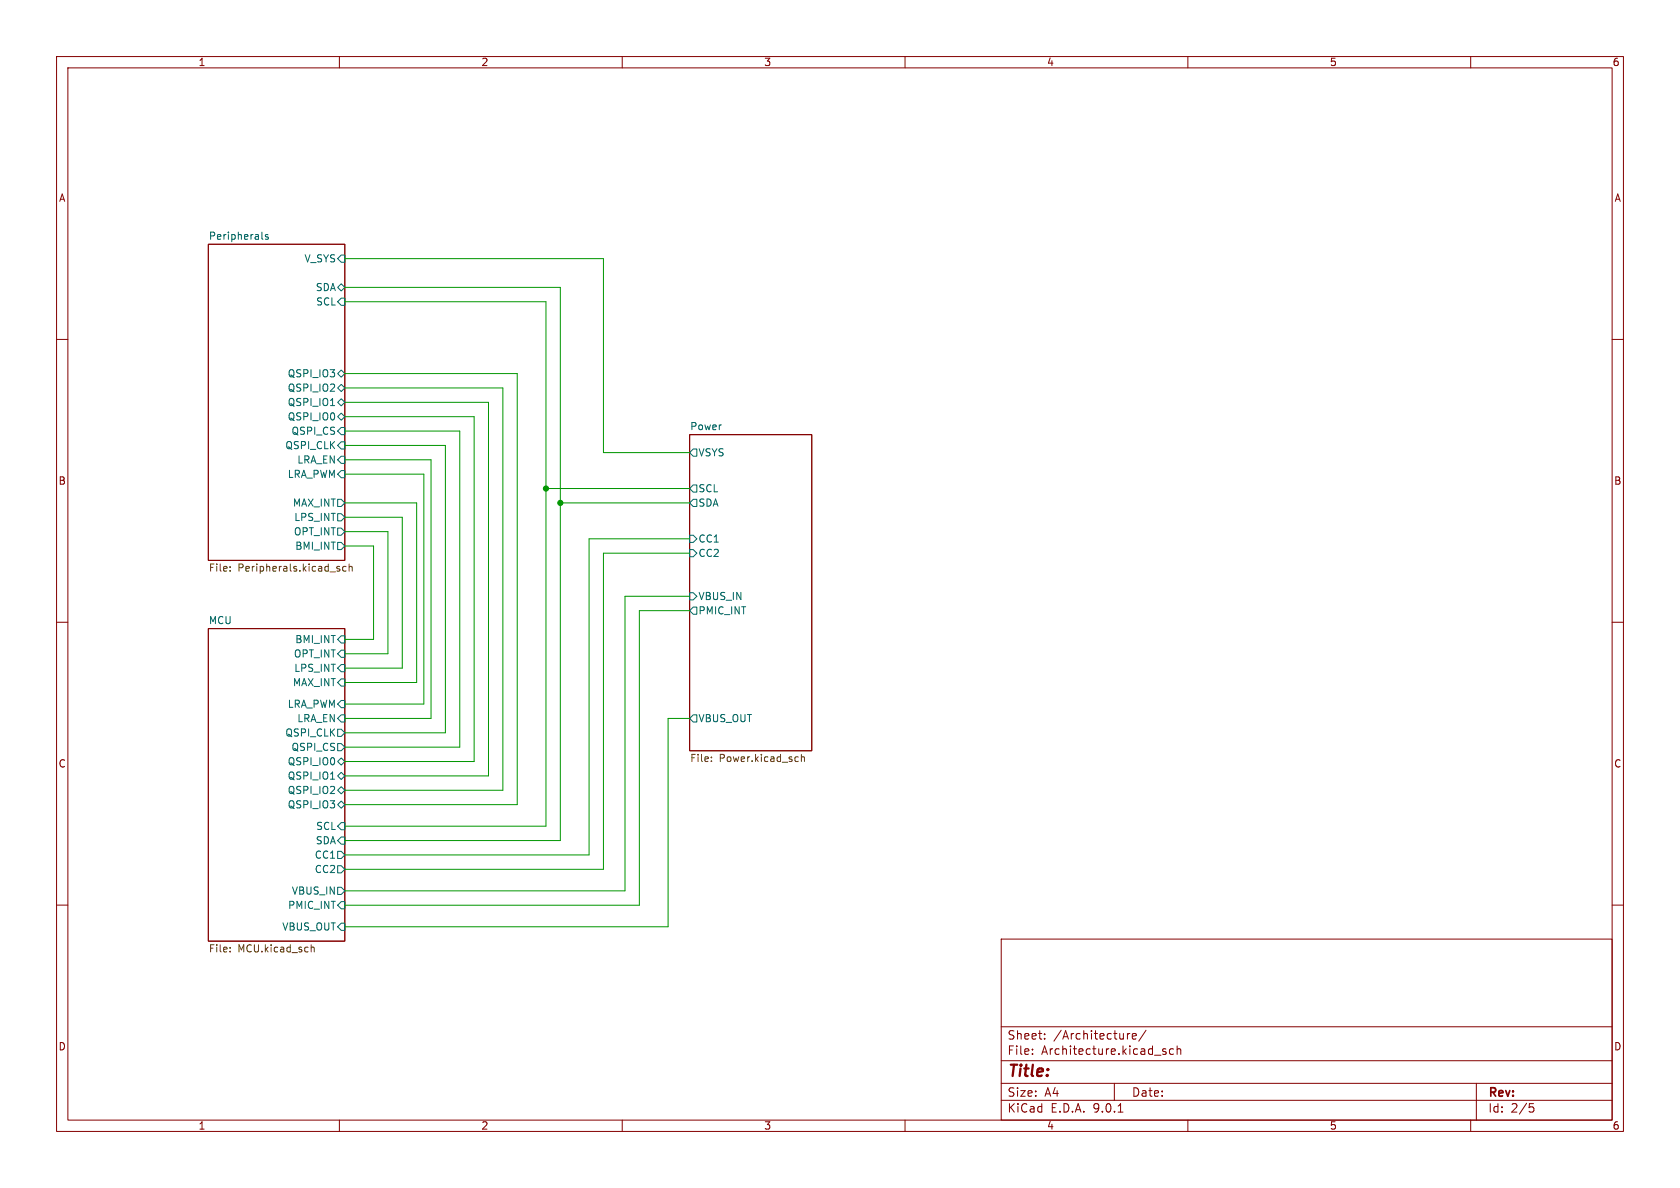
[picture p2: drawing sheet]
(kicad_sch
 (version 20260306)
 (generator "eeschema")
 (generator_version "10.0")
 (paper "A4")
 (lib_symbols)
 (junction
  (at 96.52 86.36)
  (diameter 0)
  (color 0 0 0 0))
 (junction
  (at 99.06 88.9)
  (diameter 0)
  (color 0 0 0 0))
 (wire
  (pts (xy 91.44 66.04) (xy 60.96 66.04))
  (stroke (width 0) (type default)))
 (wire
  (pts (xy 113.03 160.02) (xy 113.03 107.95))
  (stroke (width 0) (type default)))
 (wire
  (pts (xy 60.96 53.34) (xy 96.52 53.34))
  (stroke (width 0) (type default)))
 (wire
  (pts (xy 121.92 80.01) (xy 106.68 80.01))
  (stroke (width 0) (type default)))
 (wire
  (pts (xy 113.03 107.95) (xy 121.92 107.95))
  (stroke (width 0) (type default)))
 (wire
  (pts (xy 78.74 129.54) (xy 78.74 78.74))
  (stroke (width 0) (type default)))
 (wire
  (pts (xy 60.96 157.48) (xy 110.49 157.48))
  (stroke (width 0) (type default)))
 (wire
  (pts (xy 60.96 91.44) (xy 71.12 91.44))
  (stroke (width 0) (type default)))
 (wire
  (pts (xy 60.96 76.2) (xy 81.28 76.2))
  (stroke (width 0) (type default)))
 (wire
  (pts (xy 106.68 97.79) (xy 121.92 97.79))
  (stroke (width 0) (type default)))
 (wire
  (pts (xy 110.49 157.48) (xy 110.49 105.41))
  (stroke (width 0) (type default)))
 (wire
  (pts (xy 88.9 68.58) (xy 60.96 68.58))
  (stroke (width 0) (type default)))
 (wire
  (pts (xy 74.93 83.82) (xy 60.96 83.82))
  (stroke (width 0) (type default)))
 (wire
  (pts (xy 88.9 139.7) (xy 88.9 68.58))
  (stroke (width 0) (type default)))
 (wire
  (pts (xy 106.68 153.67) (xy 106.68 97.79))
  (stroke (width 0) (type default)))
 (wire
  (pts (xy 60.96 129.54) (xy 78.74 129.54))
  (stroke (width 0) (type default)))
 (wire
  (pts (xy 60.96 151.13) (xy 104.14 151.13))
  (stroke (width 0) (type default)))
 (wire
  (pts (xy 66.04 113.03) (xy 60.96 113.03))
  (stroke (width 0) (type default)))
 (wire
  (pts (xy 60.96 127) (xy 76.2 127))
  (stroke (width 0) (type default)))
 (wire
  (pts (xy 106.68 80.01) (xy 106.68 45.72))
  (stroke (width 0) (type default)))
 (wire
  (pts (xy 60.96 96.52) (xy 66.04 96.52))
  (stroke (width 0) (type default)))
 (wire
  (pts (xy 86.36 71.12) (xy 60.96 71.12))
  (stroke (width 0) (type default)))
 (wire
  (pts (xy 60.96 160.02) (xy 113.03 160.02))
  (stroke (width 0) (type default)))
 (wire
  (pts (xy 118.11 163.83) (xy 118.11 127))
  (stroke (width 0) (type default)))
 (wire
  (pts (xy 99.06 88.9) (xy 99.06 148.59))
  (stroke (width 0) (type default)))
 (wire
  (pts (xy 60.96 146.05) (xy 96.52 146.05))
  (stroke (width 0) (type default)))
 (wire
  (pts (xy 83.82 134.62) (xy 83.82 73.66))
  (stroke (width 0) (type default)))
 (wire
  (pts (xy 66.04 96.52) (xy 66.04 113.03))
  (stroke (width 0) (type default)))
 (wire
  (pts (xy 60.96 153.67) (xy 106.68 153.67))
  (stroke (width 0) (type default)))
 (wire
  (pts (xy 96.52 86.36) (xy 121.92 86.36))
  (stroke (width 0) (type default)))
 (wire
  (pts (xy 60.96 137.16) (xy 86.36 137.16))
  (stroke (width 0) (type default)))
 (wire
  (pts (xy 60.96 139.7) (xy 88.9 139.7))
  (stroke (width 0) (type default)))
 (wire
  (pts (xy 110.49 105.41) (xy 121.92 105.41))
  (stroke (width 0) (type default)))
 (wire
  (pts (xy 76.2 81.28) (xy 60.96 81.28))
  (stroke (width 0) (type default)))
 (wire
  (pts (xy 68.58 93.98) (xy 60.96 93.98))
  (stroke (width 0) (type default)))
 (wire
  (pts (xy 104.14 151.13) (xy 104.14 95.25))
  (stroke (width 0) (type default)))
 (wire
  (pts (xy 96.52 86.36) (xy 96.52 146.05))
  (stroke (width 0) (type default)))
 (wire
  (pts (xy 73.66 120.65) (xy 73.66 88.9))
  (stroke (width 0) (type default)))
 (wire
  (pts (xy 60.96 134.62) (xy 83.82 134.62))
  (stroke (width 0) (type default)))
 (wire
  (pts (xy 106.68 45.72) (xy 60.96 45.72))
  (stroke (width 0) (type default)))
 (wire
  (pts (xy 71.12 118.11) (xy 60.96 118.11))
  (stroke (width 0) (type default)))
 (wire
  (pts (xy 60.96 120.65) (xy 73.66 120.65))
  (stroke (width 0) (type default)))
 (wire
  (pts (xy 81.28 132.08) (xy 60.96 132.08))
  (stroke (width 0) (type default)))
 (wire
  (pts (xy 104.14 95.25) (xy 121.92 95.25))
  (stroke (width 0) (type default)))
 (wire
  (pts (xy 118.11 127) (xy 121.92 127))
  (stroke (width 0) (type default)))
 (wire
  (pts (xy 60.96 148.59) (xy 99.06 148.59))
  (stroke (width 0) (type default)))
 (wire
  (pts (xy 73.66 88.9) (xy 60.96 88.9))
  (stroke (width 0) (type default)))
 (wire
  (pts (xy 83.82 73.66) (xy 60.96 73.66))
  (stroke (width 0) (type default)))
 (wire
  (pts (xy 76.2 127) (xy 76.2 81.28))
  (stroke (width 0) (type default)))
 (wire
  (pts (xy 60.96 163.83) (xy 118.11 163.83))
  (stroke (width 0) (type default)))
 (wire
  (pts (xy 99.06 50.8) (xy 99.06 88.9))
  (stroke (width 0) (type default)))
 (wire
  (pts (xy 96.52 53.34) (xy 96.52 86.36))
  (stroke (width 0) (type default)))
 (wire
  (pts (xy 99.06 50.8) (xy 60.96 50.8))
  (stroke (width 0) (type default)))
 (wire
  (pts (xy 78.74 78.74) (xy 60.96 78.74))
  (stroke (width 0) (type default)))
 (wire
  (pts (xy 60.96 115.57) (xy 68.58 115.57))
  (stroke (width 0) (type default)))
 (wire
  (pts (xy 60.96 124.46) (xy 74.93 124.46))
  (stroke (width 0) (type default)))
 (wire
  (pts (xy 71.12 91.44) (xy 71.12 118.11))
  (stroke (width 0) (type default)))
 (wire
  (pts (xy 81.28 76.2) (xy 81.28 132.08))
  (stroke (width 0) (type default)))
 (wire
  (pts (xy 91.44 142.24) (xy 91.44 66.04))
  (stroke (width 0) (type default)))
 (wire
  (pts (xy 74.93 124.46) (xy 74.93 83.82))
  (stroke (width 0) (type default)))
 (wire
  (pts (xy 60.96 142.24) (xy 91.44 142.24))
  (stroke (width 0) (type default)))
 (wire
  (pts (xy 86.36 137.16) (xy 86.36 71.12))
  (stroke (width 0) (type default)))
 (wire
  (pts (xy 99.06 88.9) (xy 121.92 88.9))
  (stroke (width 0) (type default)))
 (wire
  (pts (xy 68.58 115.57) (xy 68.58 93.98))
  (stroke (width 0) (type default)))
 (sheet
  (at 36.83 43.18)
  (size 24.13 55.88)
  (exclude_from_sim no)
  (in_bom yes)
  (on_board yes)
  (dnp no)
  (fields_autoplaced yes)
  (stroke (width 0.1524) (type solid))
  (fill (color 0 0 0 0))
  (property "Sheetname" "Peripherals" (at 36.83 42.4684 0) (show_name no) (do_not_autoplace no) (effects (font (size 1.27 1.27)) (justify left bottom)))
  (property "Sheetfile" "Peripherals.kicad_sch" (at 36.83 99.6446 0) (show_name no) (do_not_autoplace no) (effects (font (size 1.27 1.27)) (justify left top)))
  (pin "BMI_INT" output (at 60.96 96.52 0) (effects (font (size 1.27 1.27)) (justify right)))
  (pin "LPS_INT" output (at 60.96 91.44 0) (effects (font (size 1.27 1.27)) (justify right)))
  (pin "MAX_INT" output (at 60.96 88.9 0) (effects (font (size 1.27 1.27)) (justify right)))
  (pin "OPT_INT" output (at 60.96 93.98 0) (effects (font (size 1.27 1.27)) (justify right)))
  (pin "QSPI_CLK" input (at 60.96 78.74 0) (effects (font (size 1.27 1.27)) (justify right)))
  (pin "QSPI_CS" input (at 60.96 76.2 0) (effects (font (size 1.27 1.27)) (justify right)))
  (pin "QSPI_IO0" bidirectional (at 60.96 73.66 0) (effects (font (size 1.27 1.27)) (justify right)))
  (pin "QSPI_IO1" bidirectional (at 60.96 71.12 0) (effects (font (size 1.27 1.27)) (justify right)))
  (pin "QSPI_IO2" bidirectional (at 60.96 68.58 0) (effects (font (size 1.27 1.27)) (justify right)))
  (pin "QSPI_IO3" bidirectional (at 60.96 66.04 0) (effects (font (size 1.27 1.27)) (justify right)))
  (pin "SCL" input (at 60.96 53.34 0) (effects (font (size 1.27 1.27)) (justify right)))
  (pin "SDA" bidirectional (at 60.96 50.8 0) (effects (font (size 1.27 1.27)) (justify right)))
  (pin "LRA_EN" input (at 60.96 81.28 0) (effects (font (size 1.27 1.27)) (justify right)))
  (pin "LRA_PWM" input (at 60.96 83.82 0) (effects (font (size 1.27 1.27)) (justify right)))
  (pin "V_SYS" input (at 60.96 45.72 0) (effects (font (size 1.27 1.27)) (justify right))))
 (sheet
  (at 36.83 111.125)
  (size 24.13 55.245)
  (exclude_from_sim no)
  (in_bom yes)
  (on_board yes)
  (dnp no)
  (fields_autoplaced yes)
  (stroke (width 0.1524) (type solid))
  (fill (color 0 0 0 0))
  (property "Sheetname" "MCU" (at 36.83 110.4134 0) (show_name no) (do_not_autoplace no) (effects (font (size 1.27 1.27)) (justify left bottom)))
  (property "Sheetfile" "MCU.kicad_sch" (at 36.83 166.9546 0) (show_name no) (do_not_autoplace no) (effects (font (size 1.27 1.27)) (justify left top)))
  (pin "BMI_INT" input (at 60.96 113.03 0) (effects (font (size 1.27 1.27)) (justify right)))
  (pin "LPS_INT" input (at 60.96 118.11 0) (effects (font (size 1.27 1.27)) (justify right)))
  (pin "MAX_INT" input (at 60.96 120.65 0) (effects (font (size 1.27 1.27)) (justify right)))
  (pin "OPT_INT" input (at 60.96 115.57 0) (effects (font (size 1.27 1.27)) (justify right)))
  (pin "PMIC_INT" input (at 60.96 160.02 0) (effects (font (size 1.27 1.27)) (justify right)))
  (pin "QSPI_CLK" output (at 60.96 129.54 0) (effects (font (size 1.27 1.27)) (justify right)))
  (pin "QSPI_CS" output (at 60.96 132.08 0) (effects (font (size 1.27 1.27)) (justify right)))
  (pin "QSPI_IO0" bidirectional (at 60.96 134.62 0) (effects (font (size 1.27 1.27)) (justify right)))
  (pin "QSPI_IO1" bidirectional (at 60.96 137.16 0) (effects (font (size 1.27 1.27)) (justify right)))
  (pin "QSPI_IO2" bidirectional (at 60.96 139.7 0) (effects (font (size 1.27 1.27)) (justify right)))
  (pin "QSPI_IO3" bidirectional (at 60.96 142.24 0) (effects (font (size 1.27 1.27)) (justify right)))
  (pin "SCL" input (at 60.96 146.05 0) (effects (font (size 1.27 1.27)) (justify right)))
  (pin "SDA" input (at 60.96 148.59 0) (effects (font (size 1.27 1.27)) (justify right)))
  (pin "VBUS_IN" output (at 60.96 157.48 0) (effects (font (size 1.27 1.27)) (justify right)))
  (pin "CC1" output (at 60.96 151.13 0) (effects (font (size 1.27 1.27)) (justify right)))
  (pin "CC2" output (at 60.96 153.67 0) (effects (font (size 1.27 1.27)) (justify right)))
  (pin "LRA_EN" input (at 60.96 127 0) (effects (font (size 1.27 1.27)) (justify right)))
  (pin "LRA_PWM" input (at 60.96 124.46 0) (effects (font (size 1.27 1.27)) (justify right)))
  (pin "VBUS_OUT" input (at 60.96 163.83 0) (effects (font (size 1.27 1.27)) (justify right))))
 (sheet
  (at 121.92 76.835)
  (size 21.59 55.88)
  (exclude_from_sim no)
  (in_bom yes)
  (on_board yes)
  (dnp no)
  (fields_autoplaced yes)
  (stroke (width 0.1524) (type solid))
  (fill (color 0 0 0 0))
  (property "Sheetname" "Power" (at 121.92 76.1234 0) (show_name no) (do_not_autoplace no) (effects (font (size 1.27 1.27)) (justify left bottom)))
  (property "Sheetfile" "Power.kicad_sch" (at 121.92 133.2996 0) (show_name no) (do_not_autoplace no) (effects (font (size 1.27 1.27)) (justify left top)))
  (pin "CC1" input (at 121.92 95.25 180) (effects (font (size 1.27 1.27)) (justify left)))
  (pin "CC2" input (at 121.92 97.79 180) (effects (font (size 1.27 1.27)) (justify left)))
  (pin "PMIC_INT" output (at 121.92 107.95 180) (effects (font (size 1.27 1.27)) (justify left)))
  (pin "SCL" output (at 121.92 86.36 180) (effects (font (size 1.27 1.27)) (justify left)))
  (pin "SDA" output (at 121.92 88.9 180) (effects (font (size 1.27 1.27)) (justify left)))
  (pin "VBUS_IN" input (at 121.92 105.41 180) (effects (font (size 1.27 1.27)) (justify left)))
  (pin "VBUS_OUT" output (at 121.92 127 180) (effects (font (size 1.27 1.27)) (justify left)))
  (pin "VSYS" output (at 121.92 80.01 180) (effects (font (size 1.27 1.27)) (justify left)))))
